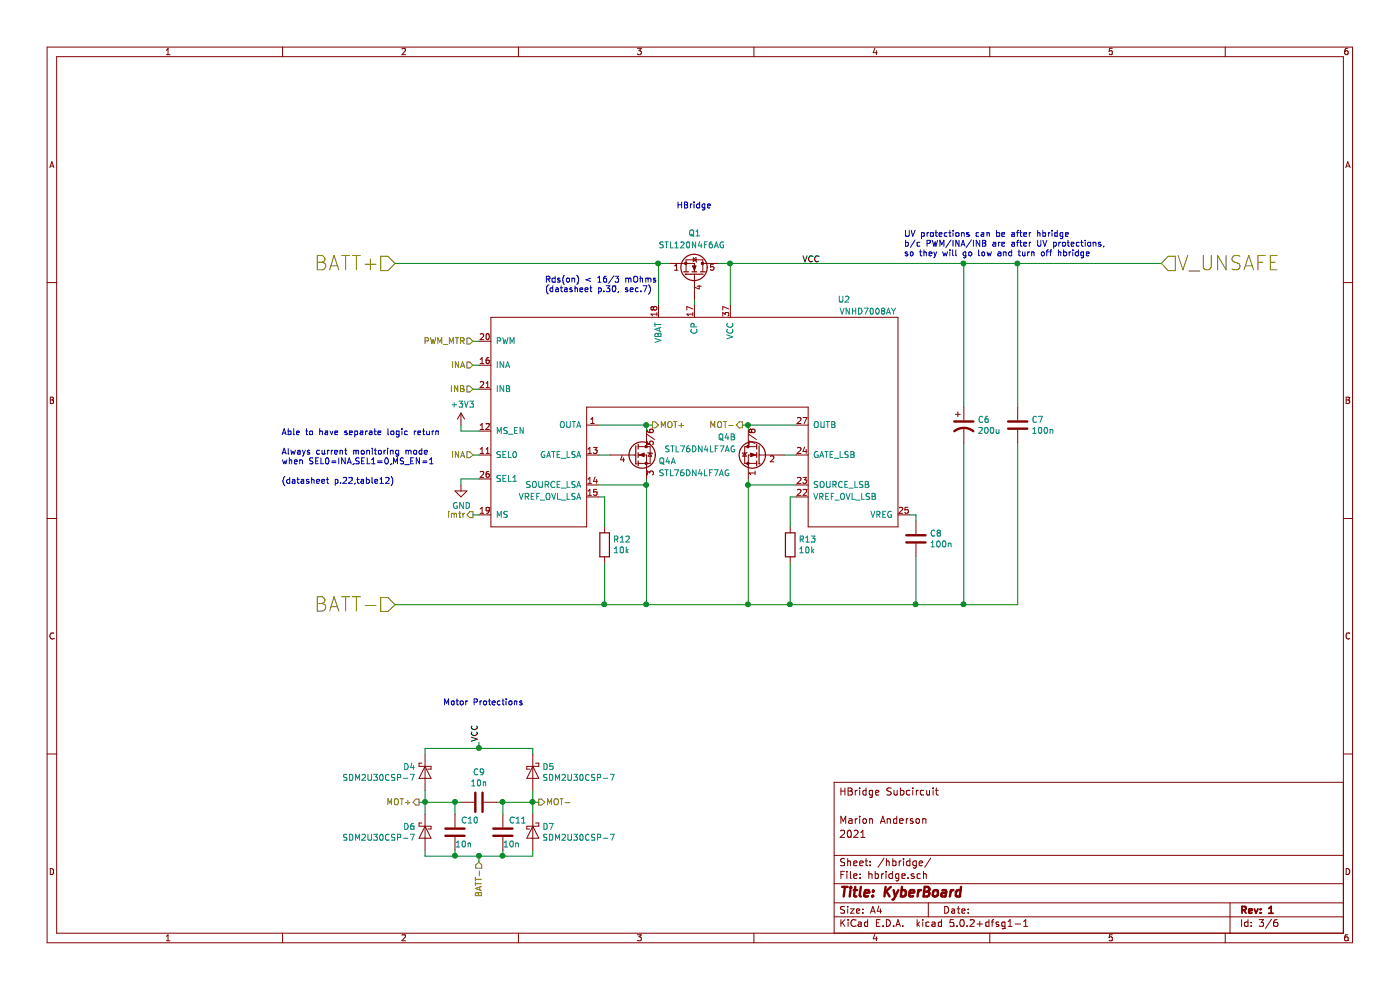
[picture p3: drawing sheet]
EESchema Schematic File Version 4
LIBS:KyberBoard-cache
EELAYER 26 0
EELAYER END
$Descr A4 11693 8268
encoding utf-8
Sheet 3 6
Title "KyberBoard"
Date ""
Rev "1"
Comp ""
Comment1 "2021"
Comment2 "Marion Anderson"
Comment3 ""
Comment4 "HBridge Subcircuit"
$EndDescr
Text HLabel 5450 3550 2    50   Output ~ 0
MOT+
Text HLabel 6200 3550 0    50   Output ~ 0
MOT-
Text HLabel 3950 2850 0    50   Input ~ 0
PWM_MTR
Text HLabel 3950 3050 0    50   Input ~ 0
INA
Text HLabel 3950 3250 0    50   Input ~ 0
INB
Wire Wire Line
	3950 2850 4000 2850
Wire Wire Line
	3950 3050 4000 3050
Wire Wire Line
	3950 3250 4000 3250
$Comp
L Device:R R?
U 1 1
P 5050 4550
AR Path="/60835C30/60946834" Ref="R?"  Part="1" 
AR Path="/609455AB/60946834" Ref="R12"  Part="1" 
F 0 "R12" H 5120 4596 50  0000 L CNN
F 1 "10k" H 5120 4505 50  0000 L CNN
F 2 "Resistor_SMD:R_0603_1608Metric_Pad1.05x0.95mm_HandSolder" V 4980 4550 50  0001 C CNN
F 3 "~" H 5050 4550 50  0001 C CNN
	1    5050 4550
	1    0    0    -1  
$EndComp
Wire Wire Line
	5050 4150 5000 4150
$Comp
L Device:R R?
U 1 1
P 6600 4550
AR Path="/60835C30/6094683C" Ref="R?"  Part="1" 
AR Path="/609455AB/6094683C" Ref="R13"  Part="1" 
F 0 "R13" H 6670 4596 50  0000 L CNN
F 1 "10k" H 6670 4505 50  0000 L CNN
F 2 "Resistor_SMD:R_0603_1608Metric_Pad1.05x0.95mm_HandSolder" V 6530 4550 50  0001 C CNN
F 3 "~" H 6600 4550 50  0001 C CNN
	1    6600 4550
	1    0    0    -1  
$EndComp
Wire Wire Line
	6600 4150 6650 4150
Text HLabel 3950 4300 0    50   Output ~ 0
imtr
Wire Wire Line
	3950 3800 4000 3800
$Comp
L power:+3V3 #PWR?
U 1 1
P 3850 3550
AR Path="/60835C30/6094684E" Ref="#PWR?"  Part="1" 
AR Path="/609455AB/6094684E" Ref="#PWR021"  Part="1" 
F 0 "#PWR021" H 3850 3400 50  0001 C CNN
F 1 "+3V3" H 3865 3723 50  0000 C CNN
F 2 "" H 3850 3550 50  0001 C CNN
F 3 "" H 3850 3550 50  0001 C CNN
	1    3850 3550
	1    0    0    -1  
$EndComp
Wire Wire Line
	3850 3550 3850 3600
Text HLabel 3950 3800 0    50   Input ~ 0
INA
Text Notes 2350 4050 0    50   ~ 0
Able to have separate logic return\n\nAlways current monitoring mode \nwhen SEL0=INA,SEL1=0,MS_EN=1\n\n(datasheet p.22,table12)
Wire Wire Line
	5600 2200 5500 2200
Wire Wire Line
	5050 4150 5050 4400
Wire Wire Line
	6600 4150 6600 4400
Text Notes 4550 2450 0    50   ~ 0
Rds(on) < 16/3 mOhms\n(datasheet p.30, sec.7)
Text HLabel 3300 5050 0    118  Input ~ 0
BATT-
Text HLabel 3300 2200 0    118  Input ~ 0
BATT+
Wire Wire Line
	5800 2500 5800 2550
Wire Wire Line
	6100 2200 6100 2550
Wire Wire Line
	5500 2550 5500 2200
$Comp
L Device:D_Schottky D4
U 1 1
P 3550 6450
F 0 "D4" V 3504 6529 50  0000 L CNN
F 1 "SDM2U30CSP-7" V 3595 6529 50  0000 L CNN
F 2 "Diode_SMD:D_0603_1608Metric_Pad1.05x0.95mm_HandSolder" H 3550 6450 50  0001 C CNN
F 3 "https://www.diodes.com/assets/Datasheets/SDM2U30CSP.pdf" H 3550 6450 50  0001 C CNN
	1    3550 6450
	0    -1   1    0   
$EndComp
Text Notes 5650 1750 0    50   ~ 0
HBridge
Wire Wire Line
	3550 7100 3550 7150
Wire Wire Line
	4450 7150 4450 7100
Wire Wire Line
	3550 6300 3550 6250
Text HLabel 3500 6700 0    50   Output ~ 0
MOT+
Text HLabel 4500 6700 2    50   Output ~ 0
MOT-
Wire Wire Line
	4500 6700 4450 6700
Connection ~ 4450 6700
Wire Wire Line
	4450 6700 4450 6800
Wire Wire Line
	6600 5050 7650 5050
Connection ~ 6600 5050
Wire Wire Line
	3850 4000 3850 4050
$Comp
L power:GND #PWR022
U 1 1
P 3850 4050
F 0 "#PWR022" H 3850 3800 50  0001 C CNN
F 1 "GND" H 3855 3877 50  0000 C CNN
F 2 "" H 3850 4050 50  0001 C CNN
F 3 "" H 3850 4050 50  0001 C CNN
	1    3850 4050
	1    0    0    -1  
$EndComp
Wire Wire Line
	3550 6600 3550 6700
Wire Wire Line
	3550 6700 3500 6700
Connection ~ 3550 6700
Wire Wire Line
	3550 6700 3550 6800
$Comp
L Device:C C8
U 1 1
P 7650 4500
F 0 "C8" H 7765 4546 50  0000 L CNN
F 1 "100n" H 7765 4455 50  0000 L CNN
F 2 "Capacitor_SMD:C_0603_1608Metric_Pad1.05x0.95mm_HandSolder" H 7688 4350 50  0001 C CNN
F 3 "~" H 7650 4500 50  0001 C CNN
	1    7650 4500
	1    0    0    -1  
$EndComp
Wire Wire Line
	7650 4350 7650 4300
Wire Wire Line
	7650 4300 7600 4300
Wire Wire Line
	3550 7150 3800 7150
Wire Wire Line
	5050 4700 5050 5050
Wire Wire Line
	7650 4650 7650 5050
Wire Wire Line
	6600 4700 6600 5050
$Comp
L Device:CP1 C6
U 1 1
P 8050 3550
F 0 "C6" H 8165 3596 50  0000 L CNN
F 1 "200u" H 8165 3505 50  0000 L CNN
F 2 "Capacitor_SMD:CP_Elec_8x10.5" H 8050 3550 50  0001 C CNN
F 3 "~" H 8050 3550 50  0001 C CNN
	1    8050 3550
	1    0    0    -1  
$EndComp
$Comp
L Device:C C9
U 1 1
P 4000 6700
F 0 "C9" V 3748 6700 50  0000 C CNN
F 1 "10n" V 3839 6700 50  0000 C CNN
F 2 "Capacitor_SMD:C_0603_1608Metric_Pad1.05x0.95mm_HandSolder" H 4038 6550 50  0001 C CNN
F 3 "~" H 4000 6700 50  0001 C CNN
	1    4000 6700
	0    1    1    0   
$EndComp
$Comp
L Device:C C10
U 1 1
P 3800 6950
F 0 "C10" H 3850 7050 50  0000 L CNN
F 1 "10n" H 3800 6850 50  0000 L CNN
F 2 "Capacitor_SMD:C_0603_1608Metric_Pad1.05x0.95mm_HandSolder" H 3838 6800 50  0001 C CNN
F 3 "~" H 3800 6950 50  0001 C CNN
	1    3800 6950
	1    0    0    -1  
$EndComp
$Comp
L Device:C C11
U 1 1
P 4200 6950
F 0 "C11" H 4250 7050 50  0000 L CNN
F 1 "10n" H 4200 6850 50  0000 L CNN
F 2 "Capacitor_SMD:C_0603_1608Metric_Pad1.05x0.95mm_HandSolder" H 4238 6800 50  0001 C CNN
F 3 "~" H 4200 6950 50  0001 C CNN
	1    4200 6950
	1    0    0    -1  
$EndComp
Wire Wire Line
	3550 6700 3800 6700
Wire Wire Line
	3800 6700 3800 6800
Connection ~ 3800 6700
Wire Wire Line
	3800 6700 3850 6700
Wire Wire Line
	3800 7100 3800 7150
Connection ~ 3800 7150
Wire Wire Line
	4200 7150 4200 7100
Connection ~ 4200 7150
Wire Wire Line
	4200 7150 4450 7150
Wire Wire Line
	4150 6700 4200 6700
Wire Wire Line
	4200 6800 4200 6700
Connection ~ 4200 6700
Wire Wire Line
	4200 6700 4450 6700
Wire Wire Line
	3550 6250 4000 6250
$Comp
L Device:C C7
U 1 1
P 8500 3550
F 0 "C7" H 8615 3596 50  0000 L CNN
F 1 "100n" H 8615 3505 50  0000 L CNN
F 2 "Capacitor_SMD:C_0603_1608Metric_Pad1.05x0.95mm_HandSolder" H 8538 3400 50  0001 C CNN
F 3 "~" H 8500 3550 50  0001 C CNN
	1    8500 3550
	1    0    0    -1  
$EndComp
Wire Wire Line
	8050 3700 8050 5050
Wire Wire Line
	8500 3700 8500 5050
Wire Wire Line
	8500 5050 8050 5050
Wire Wire Line
	8050 2200 8050 3400
Wire Wire Line
	8050 2200 8500 2200
Text HLabel 4000 7200 3    50   Input ~ 0
BATT-
Wire Wire Line
	4000 6200 4000 6250
Connection ~ 4000 6250
Wire Wire Line
	4000 6250 4450 6250
Wire Wire Line
	3800 7150 4000 7150
Wire Wire Line
	4000 7200 4000 7150
Connection ~ 4000 7150
Wire Wire Line
	4000 7150 4200 7150
Text Notes 3700 5900 0    50   ~ 0
Motor Protections
Wire Wire Line
	8500 2200 8500 3400
Wire Wire Line
	8050 5050 7650 5050
Connection ~ 8050 5050
Connection ~ 7650 5050
Wire Wire Line
	6100 2200 8050 2200
Connection ~ 8050 2200
Wire Wire Line
	3300 2200 5500 2200
Connection ~ 5500 2200
Wire Wire Line
	3300 5050 5050 5050
Connection ~ 5050 5050
Text Notes 7550 2150 0    50   ~ 0
UV protections can be after hbridge\nb/c PWM/INA/INB are after UV protections,\nso they will go low and turn off hbridge
Wire Wire Line
	3950 4300 4000 4300
Wire Wire Line
	4450 6250 4450 6300
Wire Wire Line
	4450 6600 4450 6700
$Comp
L KyberBoard:VNHD7008AY U?
U 1 1
P 3600 2950
AR Path="/60835C30/609467F4" Ref="U?"  Part="1" 
AR Path="/609455AB/609467F4" Ref="U2"  Part="1" 
F 0 "U2" H 7050 3400 50  0000 C CNN
F 1 "VNHD7008AY" H 7250 3300 50  0000 C CNN
F 2 "Package_SO:ST_PowerSSO-36_SlugDown_ThermalVias" H 3600 2950 50  0001 C CNN
F 3 "${KIPRJMOD}/symbol-datasheets/vnhd7008ay.pdf" H 3600 2950 50  0001 C CNN
	1    3600 2950
	1    0    0    -1  
$EndComp
Wire Wire Line
	3850 4000 4000 4000
Wire Wire Line
	3850 3600 4000 3600
$Comp
L KyberBoard:STL120N4F6AG Q1
U 1 1
P 5800 2300
F 0 "Q1" V 6150 2250 50  0000 L CNN
F 1 "STL120N4F6AG" V 6050 2000 50  0000 L CNN
F 2 "STL120N4F6AG:STL120N4F6AG" H 6000 2400 50  0001 C CNN
F 3 "${KIPRJMOD}/symbol-datasheets/stl120n4f6ag.pdf" H 5800 2300 50  0001 C CNN
	1    5800 2300
	0    1    -1   0   
$EndComp
Wire Wire Line
	5000 3550 5400 3550
Wire Wire Line
	5400 3600 5400 3550
Connection ~ 5400 3550
Wire Wire Line
	5400 3550 5450 3550
Wire Wire Line
	5050 5050 5400 5050
Wire Wire Line
	5400 4000 5400 4050
Connection ~ 5400 5050
Wire Wire Line
	5400 5050 6250 5050
Wire Wire Line
	5000 4050 5400 4050
Connection ~ 5400 4050
Wire Wire Line
	5400 4050 5400 5050
Connection ~ 6250 5050
Wire Wire Line
	6250 5050 6600 5050
Wire Wire Line
	6250 4000 6250 4050
Wire Wire Line
	6250 4050 6650 4050
Connection ~ 6250 4050
Wire Wire Line
	6250 4050 6250 5050
Wire Wire Line
	6200 3550 6250 3550
Wire Wire Line
	6250 3550 6250 3600
Connection ~ 6250 3550
Wire Wire Line
	6250 3550 6650 3550
$Comp
L Device:D_Schottky D6
U 1 1
P 3550 6950
F 0 "D6" V 3504 7029 50  0000 L CNN
F 1 "SDM2U30CSP-7" V 3595 7029 50  0000 L CNN
F 2 "Diode_SMD:D_0603_1608Metric_Pad1.05x0.95mm_HandSolder" H 3550 6950 50  0001 C CNN
F 3 "https://www.diodes.com/assets/Datasheets/SDM2U30CSP.pdf" H 3550 6950 50  0001 C CNN
	1    3550 6950
	0    -1   1    0   
$EndComp
$Comp
L Device:D_Schottky D7
U 1 1
P 4450 6950
F 0 "D7" V 4404 7029 50  0000 L CNN
F 1 "SDM2U30CSP-7" V 4495 7029 50  0000 L CNN
F 2 "Diode_SMD:D_0603_1608Metric_Pad1.05x0.95mm_HandSolder" H 4450 6950 50  0001 C CNN
F 3 "https://www.diodes.com/assets/Datasheets/SDM2U30CSP.pdf" H 4450 6950 50  0001 C CNN
	1    4450 6950
	0    1    1    0   
$EndComp
$Comp
L Device:D_Schottky D5
U 1 1
P 4450 6450
F 0 "D5" V 4404 6529 50  0000 L CNN
F 1 "SDM2U30CSP-7" V 4495 6529 50  0000 L CNN
F 2 "Diode_SMD:D_0603_1608Metric_Pad1.05x0.95mm_HandSolder" H 4450 6450 50  0001 C CNN
F 3 "https://www.diodes.com/assets/Datasheets/SDM2U30CSP.pdf" H 4450 6450 50  0001 C CNN
	1    4450 6450
	0    1    1    0   
$EndComp
Text Label 6700 2200 0    50   ~ 0
VCC
Text Label 4000 6200 1    50   ~ 0
VCC
Wire Wire Line
	5000 3800 5100 3800
Wire Wire Line
	6550 3800 6650 3800
$Comp
L KyberBoard:STL76DN4LF7AG Q4
U 1 1
P 5300 3800
F 0 "Q4" H 5500 3750 50  0000 L CNN
F 1 "STL76DN4LF7AG" H 5500 3650 50  0000 L CNN
F 2 "STL76DN4LF7AG:STL76DN4LF7AG" H 5500 3800 50  0001 C CNN
F 3 "${KIPRJMOD}/symbol-datasheets/stl76dn4lf7ag-1.pdf" H 5500 3800 50  0001 C CNN
	1    5300 3800
	1    0    0    -1  
$EndComp
$Comp
L KyberBoard:STL76DN4LF7AG Q4
U 2 1
P 6350 3800
F 0 "Q4" H 6550 3950 50  0000 L CNN
F 1 "STL76DN4LF7AG" H 6550 3850 50  0000 L CNN
F 2 "STL76DN4LF7AG:STL76DN4LF7AG" H 6550 3800 50  0001 C CNN
F 3 "${KIPRJMOD}/symbol-datasheets/stl76dn4lf7ag-1.pdf" H 6550 3800 50  0001 C CNN
	2    6350 3800
	-1   0    0    -1  
$EndComp
Wire Wire Line
	6100 2200 6000 2200
Connection ~ 6100 2200
Wire Wire Line
	8500 2200 9700 2200
Connection ~ 8500 2200
Text HLabel 9700 2200 2    118  Input ~ 0
V_UNSAFE
$EndSCHEMATC
